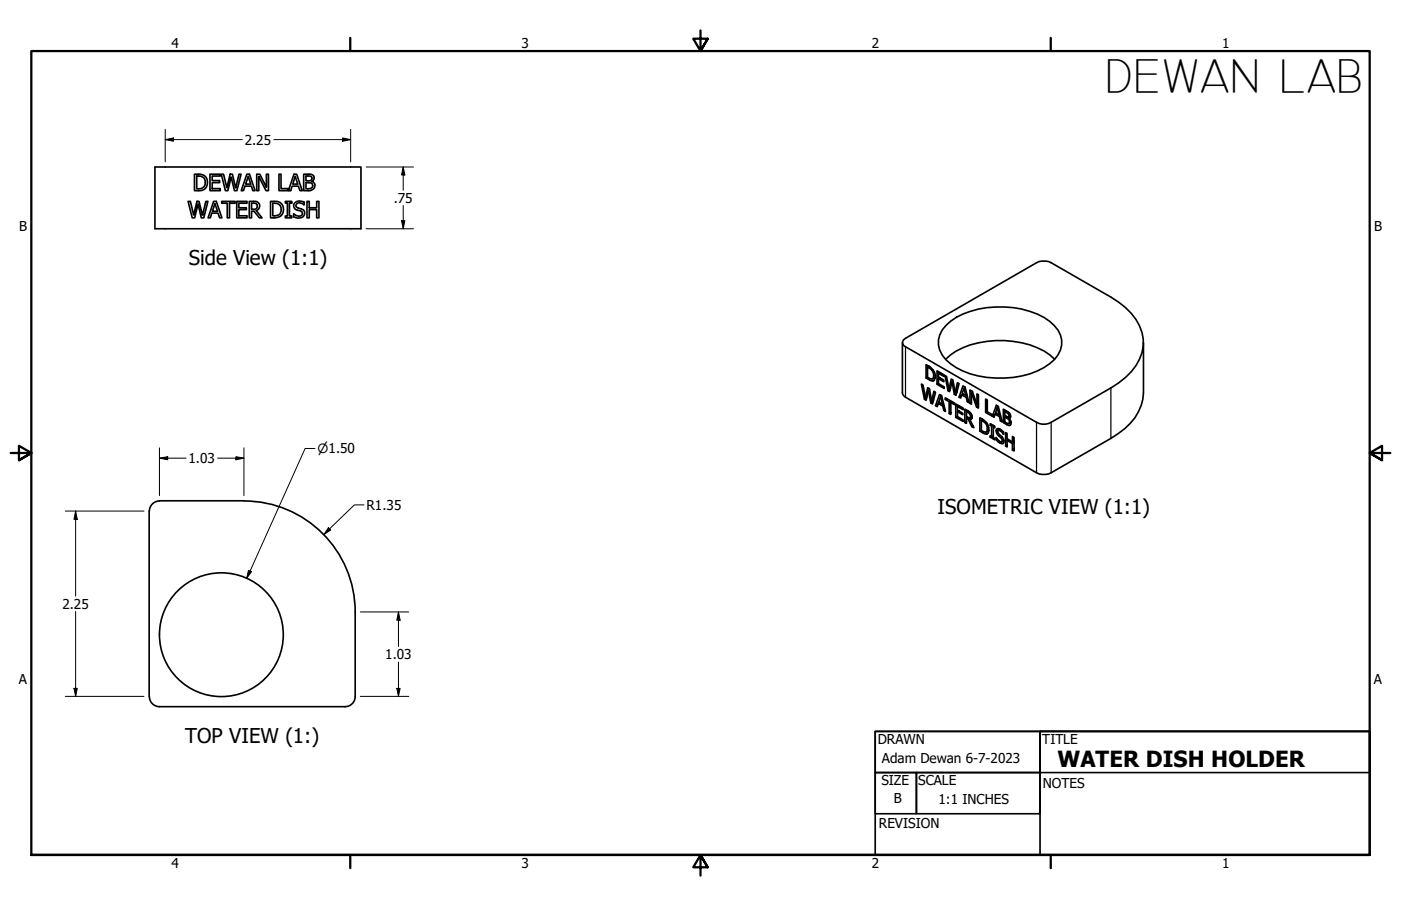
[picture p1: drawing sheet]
<svg xmlns="http://www.w3.org/2000/svg" width="432mm" height="279mm" viewBox="0 0 432 279" stroke-linecap="round" stroke-linejoin="round" font-family="sans-serif">
<!-- layer: Visible (ANSI) -->
<g fill="none" stroke="#000" stroke-width=".51">
<path d="M47.8 51.5h63.5v19h-63.5zM59.9 53.7a3.2 3.2 0 0 1 4 1.9 2.46 2.46 0 0 1-2.7 3.2h-1.3zM60.6 54.3a2.05 2.05 0 0 1 2.6 2 2.05 2.05 0 0 1-2.6 1.9zM64.7 53.7h3.2v.6h-2.5v1.4h2.3v.6h-2.3v1.9h2.5v.6h-3.2zM68.2 53.7h.7l1 4.2 1-4.2h.7l1 4.3 1.1-4.3h.6l-1.3 5.1h-.7l-1.1-4.2-1 4.2h-.7zM76.1 53.7h.8l1.7 5.1h-.7l-.4-1.4h-2l-.4 1.4h-.7zM76.5 54.4l.8 2.4h-1.6zM79.1 53.7h1l2 4v-4h.6v5.1h-.7l-2.2-4.4v4.4h-.7zM86 53.7h.6v4.5h2.3v.5l1.7-5h.8l1.8 5.1h-.7l-.6-1.4h-1.9l-.4 1.4h-3.6zM91 54.4l.8 2.4h-1.6zM93.6 53.7h1.4a1.25 1.25 0 0 1 1.7 .6 1.25 1.25 0 0 1-.6 1.6 1.48 1.48 0 0 1 1 1.7 1.48 1.48 0 0 1-1.5 1.2h-2zM94.3 54.3a1.38 1.38 0 0 1 1.8 .6 .82 .82 0 0 1-1 .9h-.8z"/>
<path d="M94.3 56.3a1.58 1.58 0 0 1 2.1 1l-.1 .4a2.06 2.06 0 0 1-2 .5zM58 62.1h.7l1 4.2 1-4.2h.6l1.1 4.3 1-4.3h.7l-1.3 5.1h-.8l-1-4.3-1 4.3h-.8zM65.8 62.1h.9l1.7 5.1h-.7l-.5-1.5h-1.9l-.5 1.5h-.7zM66.2 62.8l.9 2.4h-1.6zM68.3 62.1h4.2v.6h-1.8v4.5h-.7v-4.5h-1.7zM73 62.1h3.1v.6h-2.5v1.4h2.3v.5h-2.3v1.9h2.5v.7h-3.1zM76.8 62.1h1.4a1.49 1.49 0 0 1 1.8 1 1.49 1.49 0 0 1-1 1.9l1.8 2.2h-.9l-1.6-2h-.8v2h-.7zM77.5 62.7a1.24 1.24 0 0 1 1.8 .8l-.1 .4a1.37 1.37 0 0 1-1.7 .7zM83.4 62.1a4.2 4.2 0 0 1 3.4 .8 2.61 2.61 0 0 1 .4 2.9 2.61 2.61 0 0 1-2.6 1.4h-1.2zM84.1 62.7a2.02 2.02 0 0 1 2.6 1.9 2.02 2.02 0 0 1-2.6 1.9zM87.9 62.1h2v.5h-.7v4h.7v.6h-2v-.6h.7v-4h-.7zM91 62.4a2.58 2.58 0 0 1 2.7-.1v.8a1.53 1.53 0 0 0-2.4 0l-.1 .6 .7 .4a1.89 1.89 0 0 1 2 1.6 2.09 2.09 0 0 1-3.4 1.2v-.9a1.77 1.77 0 0 0 2.7 .2l-.1-.9-.5-.3a1.68 1.68 0 0 1-2-2.1z"/>
<path d="M93.7 63.1h.1M94.6 62.1h.7v2h2.3v-2h.7v5.1h-.7v-2.6h-2.3v2.6h-.7zM278.1 105.7v15.5l.5 .9 40.9 23.7a5 5 0 0 0 4.5 0l18.4-10.6a18.7 18.7 0 0 0 9.8-12.1l.2-1.9v-15.5M278.4 104.8l41.1-23.8a5 5 0 0 1 4.5 0l18.4 10.6a18.3 18.3 0 0 1 10 13 14.4 14.4 0 0 1-5.5 11.8l-4.5 3.2-18.4 10.6a4.6 4.6 0 0 1-4.5 0l-40.4-23.3a1.35 1.35 0 0 1-.7-2.1zM285.4 116.6l1.2 .7 .9 .2M285.9 116.3l-.5 .3v-4.1a3.7 3.7 0 0 1 2.6 4.5l-.5 .5M286.3 113l-.4 .2a2.55 2.55 0 0 1 1.6 3.6h-.7l-.9-.4v-3.2M288 117.2l-.5 .3M288.2 116.3l-.8 .5M289.2 115.1l1.8 1v-.5l-2.2-1.2v4.1l.4-.3M289.2 116.8v1.5l1.8 1v.5l-2.2-1.3M289.7 114.9l-.5 .2v1.2l1.7 .9v.5l-1.7-.9 .5-.3"/>
<path d="M291.5 110.8a21.1 21.1 0 0 1 12.7-5.5 27.6 27.6 0 0 1 19.4 4.2l1.5 1.3M291.5 100.4a21.9 21.9 0 0 1 15.4-5.7 26.2 26.2 0 0 1 16.6 4.4 7.5 7.5 0 0 1 2.6 10.4 18.7 18.7 0 0 1-13.8 6.9 27.3 27.3 0 0 1-19.3-4.2 7.4 7.4 0 0 1-1.5-11.8zM292.5 120l.7-3.1 .5 .3 .7 3.9M293 119.6l-.5 .4-.8-3.9-.4-.3 .9 4.7 .7-.4M293.4 117.7l.7 3.9 .7-.4M293.8 117.5l-.4 .2-.7 3.1-.5-.3M297.1 119.8l-.6 1.5 1.2 .7M297.4 119.5l-.3 .3 .6 2.2 .3-.2M285.2 122.6l.7-3 .5 .2 .7 3.9M285.7 122.3l-.5 .3-.7-3.9-.5-.3 .9 4.7 .7-.4M286.1 120.4l.8 3.9 .7-.5M286.5 120.2l-.4 .2-.7 3-.5-.3"/>
<path d="M287.7 123.4l-.6 .3 .7-3 .6 .3-1 3.6-.5-.3M288.4 125.1l1.2-3.4 .6 .3 1.2 4.9-.5-.3 .4-.2M289.2 124.4l1.4 .8M289.6 124.2l-.4 .2-.3 1-.5-.3 .7-.4M289.9 122.4l.5 2.3M290.2 122.2l-.3 .2-.6 1.6 1.1 .7 .4-.2M290.9 125l-.3 .2 .3 1.4M291.3 123.2v-.5l3 1.6v.5l-1.2-.7M291.8 122.9l-.5 .3 1.2 .7M293 123.6l-.5 .3v3.6M293.4 123.9l-.3 .2v3.7l-.6-.3 .6-.2M295 120.8l-.6 .3 .7-3.1 .5 .3-1 3.6-.5-.3"/>
<path d="M295.1 125.3l1.8 1.1v-.5l-2.3-1.3v4.1l.5-.2M295.1 126.9v1.6l1.8 1v.5l-2.3-1.3M295.5 125.1l-.4 .2v1.2l1.6 .9v.5l-1.6-1 .4-.2M296.4 122l-.8 .5 1.2-3.5 .6 .4 1.2 4.8-.5-.3M296.4 121.8l-.3 .9-.5-.2M296.9 121.5l-.5 .3 1.4 .8 .3-.2M297.8 122.6l.3 1.3 .4-.2M297.9 126.9l1 .7a.92 .92 0 0 1 0 1.3l-.6-.2M297.9 128.9v1.7l-.5-.3 .5-.3M298.3 126.7l-.4 .2v1.6l.4 .2M298.3 128.7l-.4 .2 .5 .3M298.9 129.3h.3a1.66 1.66 0 0 0-.9-2.6l-.9-.5v4.1"/>
<path d="M299 124.4v-4.1l.7 .4 1.4 4.1M299.4 121.1v3.6l-.4-.3 .4-.3M299.6 129l-.7 .3 1.3 2.6-.7-.3 .3-.2M299.6 128.5l-1.2 .7 1.1 2.4M299.6 128.5l-.6 .3M299.7 120.9l-.3 .2 1.6 4.4M301.6 124.5l-.5 .3v-3.3l.5 .2v4.2l-.6-.4 .6-.2M302 133v-4.2a3.5 3.5 0 0 1 2.4 4.9l-.3 .2M302.5 132.7l-.5 .3 1.2 .7 .9 .2M302.9 129.3l-.4 .3v3.2l1.3 .5a2.36 2.36 0 0 0-1.3-3.7M303.8 127.2l2.6 1.5 .3-1 .4-.3M304.3 126.9l-.5 .3v-4.1l.5 .2v3.7l1.6 .9v.4"/>
<path d="M304.5 133.6l-.4 .3M304.8 132.7l-.8 .5M305.2 131.1v-.4l1.4 .7v.5l-.5-.3 .4-.2M305.6 130.9l-.4 .2 .4 .3M306 131.1l-.4 .3v3.3M306.1 131.6v3.3l.5 .3v.4l-1.4-.8 .4-.2M306.1 134.4l-.5 .3-.4-.3v.4M306.6 128l-.7 .3 1.2-3.3 .6 .3 1.2 4.8-.5-.2M306.7 127.7l1.3 .8 .4-.2M307.3 125.7l-.5 1.6 1.1 .7M307.7 125.5l-.4 .2 .6 2.3 .4-.3M308 128.5l.4 1.4 .3-.3"/>
<path d="M308.3 132.4l-.6 .3M309.2 133.9a1.33 1.33 0 0 0-1.6-1.1l-.1 .3a2 2 0 0 0 1.2 1.5l.5 .7a.96 .96 0 0 1-.5 1.5l-.9-.4-.8-.8M309.3 133.9v-.7a1.75 1.75 0 0 0-2.2-.8l.2 1.3 1.6 1.7-.2 .9a1.94 1.94 0 0 1-1.7-1.4v.7l.3-.2M309.4 135.9l-.6 .4M309.7 126.9l1.1 .8M310.1 126.7l-.4 .2v1.2l1.1 .6 .2-.5-.2-.5M310.1 128.3l-.4 .3v1.5a1.05 1.05 0 0 0 1.4 .4v-.3a1.66 1.66 0 0 0-1.4-1.6M310.4 135.8v2.1l-.5-.4 .5-.2M310.8 135.6l-.4 .2 1.6 1M311 129l.5-.3a1.82 1.82 0 0 0-1.3-2l-1-.5v4.1M311 129l.5 .7a.94 .94 0 0 1-.7 1.5l-1.6-.9 .5-.3M311.1 127.4l-.3 .3"/>
<path d="M311.4 128.8l-.4 .2M311.5 128.3l-.6 .3M311.7 130.2l-.7 .4M312 136.3v-1.7l.5 .3v4.2l-.5-.3 .5-.3M312.5 136l-.5 .3-1.6-1v-1.6l-.5-.3v4.1M312.5 136.5l-.5 .3v2M46 157.6v57.2M49.1 154.4h26.1M49.2 154.5a3.1 3.1 0 0 0-3.2 3.1M75.2 154.5a34.3 34.3 0 0 1 34.3 34.3M109.5 188.7v26.1M46 214.8a3.1 3.1 0 0 0 3.2 3.1h57.1a3.1 3.1 0 0 0 3.2-3.1"/>
<circle cx="68.2" cy="195.7" r="19.1"/>
</g>
<circle cx="96.1" cy="55.9" r=".25" fill="#000"/>
<!-- layer: Visible Narrow (ANSI) -->
<g fill="none" stroke="#000" stroke-width=".38">
<path d="M279.1 106.9v15.6M286.6 113.2l-.3 .2M286.7 116.8l-.4 .2M287.5 114l-.3 .2M288.2 115.6l-.4 .2M342.4 119.6v15.6M298.7 126.9l-.4 .3M299.2 127.4l-.3 .2M299.5 128.1l-.4 .2M303.2 129.5l-.4 .3M303.3 133.2l-.5 .2M304.1 130.4l-.3 .2"/>
<path d="M304.8 132l-.5 .2M307.6 133.5l-.3 .2M308 132.3l-1 .5M308.2 134.2l-.4 .2M308.7 132.7l-.4 .1M308.9 134.8l-.4 .2M309.1 136.8h.1M309.4 135.6l-.5 .3M309.4 135.9l-1.2 .7M310.6 126.9l-.5 .3M310.7 130.6l-.4 .3M310.7 128.7l-.4 .2"/>
<path d="M311.1 129.2l-.2 .1M311.4 128l-.4 .2M311.5 131.1l-.2 .1M311.6 129.9l-.5 .3M319.5 130.2v15.6M324 130.2v15.6"/>
</g>
<!-- layer: Border (ANSI) -->
<path d="M107.9 11.7v4M215.9 9.4v6.3l-2.2-3.8h4.4l-2.2 3.8 2.2-3.8M323.8 11.7v4M3.3 139.7h6.4l-3.9-2.2v4.4l3.9-2.2-3.9 2.2M428.5 139.7h-6.4l3.9-2.2v4.4l-3.9-2.2 3.9 2.2M9.7 263.7v-248h412.4v248h-412.4h412.4M107.9 263.7v4M218.1 267.5l-2.2-3.8 2.2 3.8h-4.4l2.2-3.8v6.3M323.8 263.7v4" fill="none" stroke="#000" stroke-width=".7"/>
<!-- layer: Title (ANSI) -->
<path d="M269.7 238.3h12.7v12.7h-12.7zM269.7 225.6v12.7h50.8v-12.7h101.6v12.7h-101.6v-12.7zM269.7 225.6h152.4v38.1h-152.4zM282.4 238.3h38.1v12.7h-38.1zM320.5 225.6h101.6v38.1h-101.6z" fill="none" stroke="#000" stroke-width=".51"/>
<!-- layer: Dimension (ANSI) -->
<g fill="none" stroke="#000" stroke-width=".31">
<path d="M50.9 39.9v10M108.1 39.9v10M50.9 43.1l2.6-.6v1.1zM50.9 43.1h23.8M84.4 43.1h23.7M105.6 42.5l2.5 .6-2.5 .5zM112.8 51.5h14.6M124.3 51.5l.5 2.5h-1zM124.3 51.5v7.2M112.8 70.5h14.6M123.8 68.1h1l-.5 2.4zM124.3 63.4v7.1"/>
<path d="M49.1 138.1v14.7M75.2 138.1v14.7M97.1 138.3h-3.1l-18 40.1M20.1 157.6h24.3M23.3 157.6l.5 2.5h-1zM23.3 157.6v26.2M49.1 141.3l2.6-.5v1zM49.1 141.3h8.2M67.1 141.3h8.1M72.7 140.8l2.5 .5-2.5 .5zM112.2 155.7h-3l-9.4 9.1M76.6 175.9l.9 .4-1.5 2.1z"/>
<path d="M101.2 162.8l.7 .6-2.1 1.4zM23.3 188.6v26.2M111.1 188.7h14.9M122.8 188.7l.5 2.6h-1zM122.8 188.7v10.7M20.1 214.8h24.3M22.8 212.3h1l-.5 2.5zM111.1 214.8h14.9M122.3 212.3h1l-.5 2.5zM122.8 204.2v10.6"/>
</g>
<g fill="#000">
<path d="M50.9 43.1l2.6-.6v1.1z" fill-rule="evenodd"/>
<path d="M105.6 42.5l2.5 .6-2.5 .5z" fill-rule="evenodd"/>
<path d="M124.3 51.5l.5 2.5h-1z" fill-rule="evenodd"/>
<path d="M123.8 68.1h1l-.5 2.4z" fill-rule="evenodd"/>
<path d="M49.1 141.3l2.6-.5v1z" fill-rule="evenodd"/>
<path d="M72.7 140.8l2.5 .5-2.5 .5z" fill-rule="evenodd"/>
<path d="M23.3 157.6l.5 2.5h-1z" fill-rule="evenodd"/>
<path d="M76.6 175.9l.9 .4-1.5 2.1z" fill-rule="evenodd"/>
<path d="M101.2 162.8l.7 .6-2.1 1.4z" fill-rule="evenodd"/>
<path d="M122.8 188.7l.5 2.6h-1z" fill-rule="evenodd"/>
<path d="M22.8 212.3h1l-.5 2.5z" fill-rule="evenodd"/>
<path d="M122.3 212.3h1l-.5 2.5z" fill-rule="evenodd"/>
</g>
<text font-size="14.7" x="340.7" y="28.4">DEWAN LAB</text>
<text font-size="6.9" x="325.9" y="236.5">WATER DISH HOLDER</text>
<g font-size="6.3">
<text x="58.2" y="81.8">Side View (1:1)</text>
<text x="289" y="158.4">ISOMETRIC VIEW (1:1)</text>
<text x="57.1" y="229.2">TOP VIEW (1:)</text>
</g>
<g font-size="4.2">
<text x="52.8" y="14.7">4</text>
<text x="160.8" y="14.7">3</text>
<text x="268.7" y="14.7">2</text>
<text x="376.7" y="14.7">1</text>
<text x="75.4" y="44.6">2.25</text>
<text x="121.3" y="62.5">.75</text>
<text x="5.9" y="71.4">B</text>
<text x="423.5" y="71.4">B</text>
<text x="58.1" y="142.8">1.03</text>
<text x="113" y="157.2">R1.35</text>
<text x="19.2" y="187.7">2.25</text>
<text x="118.7" y="203.3">1.03</text>
<text x="5.8" y="211.1">A</text>
<text x="423.4" y="211.1">A</text>
<text x="270.5" y="229.4">DRAWN</text>
<text x="321.2" y="229.4">TITLE</text>
<text x="271.8" y="235.3">Adam Dewan 6-7-2023</text>
<text x="271.7" y="242.1">SIZE</text>
<text x="283" y="241.9">SCALE</text>
<text x="321.4" y="243.1">NOTES</text>
<text x="275.5" y="247.6">B</text>
<text x="289.2" y="248">1:1 INCHES</text>
<text x="270.9" y="255.3">REVISION</text>
<text x="52.8" y="267.7">4</text>
<text x="160.8" y="267.7">3</text>
<text x="268.7" y="267.7">2</text>
<text x="376.7" y="267.7">1</text>
</g>
<text font-size="3.9" x="97.9" y="139.8">⌀1.50</text>
</svg>
